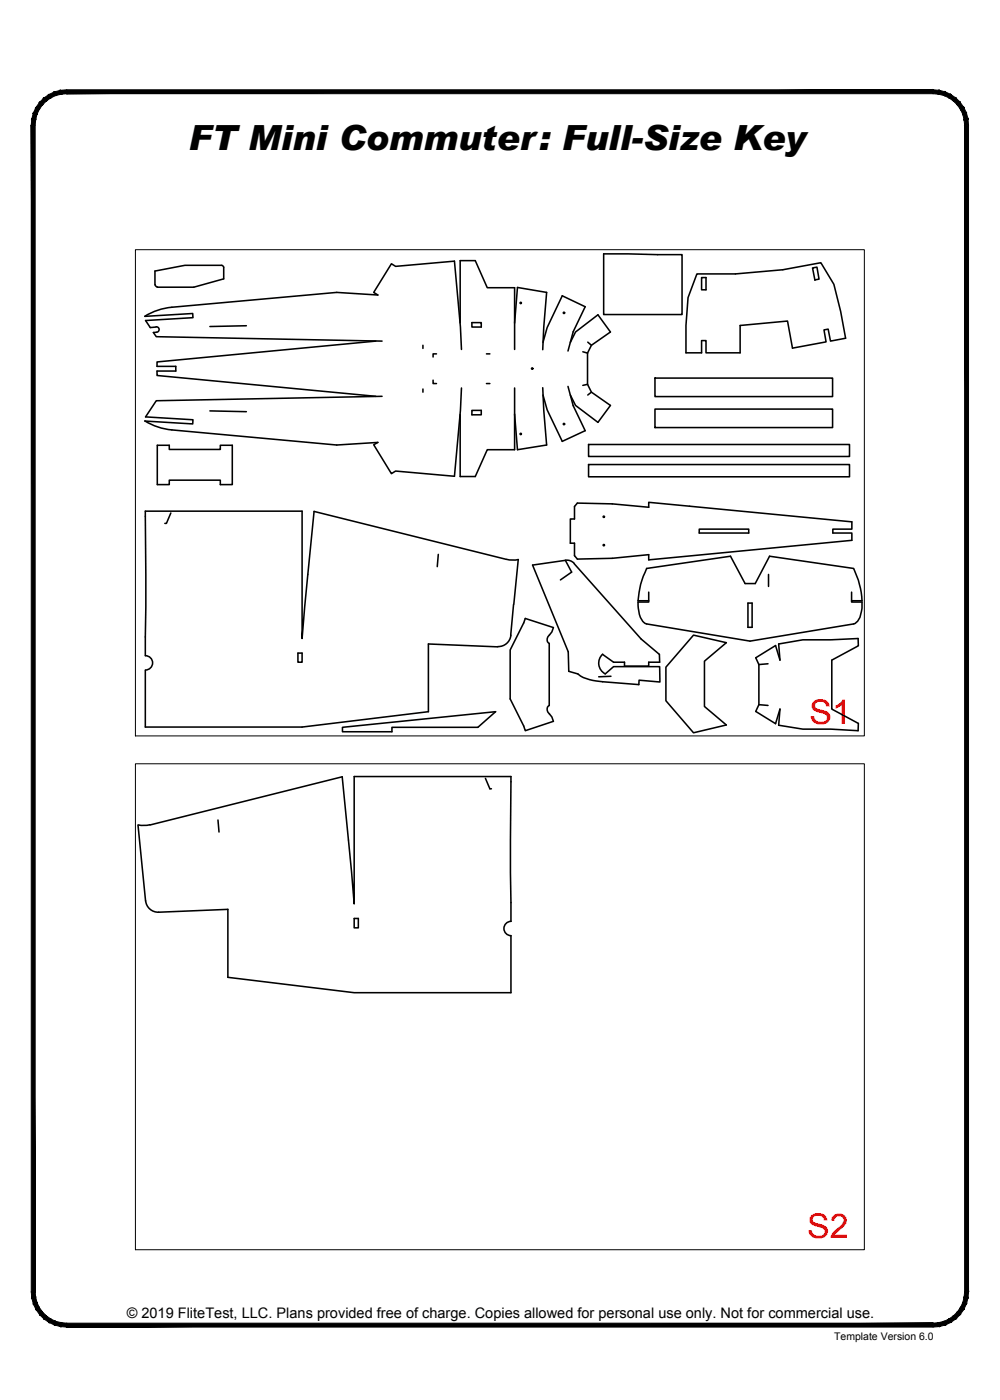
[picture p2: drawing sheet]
<svg xmlns="http://www.w3.org/2000/svg" width="190mm" height="267mm" viewBox="0 0 190 267" stroke-linecap="round" stroke-linejoin="round" font-family="sans-serif">
<!-- layer: 22 TILED -->
<g fill="#000" stroke="#000" stroke-width=".19">
<path d="M11.5 17.2l1.2-.1v.8zM11.5 17.2l.2 .7h1zM10.4 17.5l1.1-.3 .2 .7zM10.4 17.5l.2 .7 1.1-.3zM9.3 18l1.1-.5 .2 .7zM9.3 18l.4 .6 .9-.4zM8.3 18.7l1-.7 .4 .6zM8.3 18.7l.5 .5 .9-.6zM8.3 18.7l.5 .5-1.3 .3zM7.5 19.5l.6 .5 .7-.8zM7.5 19.5l.6 .5-1.3 .5zM6.8 20.5l.7 .3 .6-.8zM6.8 20.5l.7 .3-1.1 .7zM6.4 21.5l.6 .3 .5-1zM6.4 21.5l.6 .3-.9 .9zM6.1 22.7l.7 .1 .2-1zM6.1 22.7l.7 .1-.8 1.1zM6.8 22.8l-.8 1.1h.7z"/>
<path d="M12.7 17.9h165.1v-.8zM12.7 17.1h165.1l-165.1 .8z"/>
<path d="M6 23.9l.7 222.2v-222.2zM6 23.9l.7 222.2h-.7z"/>
<path d="M184.4 22.7l.1 1.2h-.7zM183.7 22.8l.1 1.1 .6-1.2zM184.1 21.5l.3 1.2-.7 .1zM183.4 21.8l.3 1 .4-1.3zM183.6 20.5l.5 1-.7 .3zM183 20.8l.4 1 .2-1.3zM182.9 19.5l.7 1-.6 .3zM182.4 20l.6 .8-.1-1.3zM182.1 18.7l.8 .8-.5 .5zM182.1 18.7l-.5 .5 .8 .8zM181.1 18l1 .7-.5 .5zM181.1 18l-.3 .6 .8 .6zM180.1 17.5l1 .5-.3 .6zM180.1 17.5l-.3 .7 1 .4zM178.9 17.2l1.2 .3-.3 .7zM178.9 17.2l-.1 .7 1 .3zM177.8 17.1l1.1 .1-.1 .7zM177.8 17.1v.8h1z"/>
<path d="M6 246.1h.7l-.6 1.2zM6.7 246.1l-.6 1.2 .7-.2zM6.1 247.3l.7-.2-.4 1.3zM6.8 247.1l-.4 1.3 .6-.3zM6.4 248.4l.6-.3-.2 1.3zM7 248.1l-.2 1.3 .7-.3zM6.8 249.4l.7-.3v1.3zM7.5 249.1v1.3l.6-.5zM7.5 250.4l.6-.5 .2 1.3zM8.1 249.9l.2 1.3 .5-.5zM8.8 250.7l.5 1.2-1-.7zM8.8 250.7l.5 1.2 .4-.6zM9.7 251.3l.7 1.1-1.1-.5zM9.7 251.3l.7 1.1 .2-.7zM10.6 251.7l.9 1-1.1-.3zM10.6 251.7l.9 1 .2-.7zM11.7 252l1 .8-1.2-.1zM11.7 252l1 .8v-.7z"/>
<path d="M12.7 252.1v.7l165.1-.7zM12.7 252.8l165.1-.7v.7z"/>
<path d="M177.8 252.1l1.1 .6-1.1 .1zM177.8 252.1l1.1 .6-.1-.7zM178.8 252l1.3 .4-1.2 .3zM178.8 252l1.3 .4-.3-.7zM179.8 251.7l1.3 .2-1 .5zM179.8 251.7l1.3 .2-.3-.6zM180.8 251.3l1.3-.1-1 .7zM180.8 251.3l1.3-.1-.5-.5zM181.6 250.7l1.3-.3-.8 .8zM181.6 250.7l1.3-.3-.5-.5zM182.4 249.9l1.2-.5-.7 1zM183 249.1l-.6 .8 1.2-.5zM183 249.1l1.1-.7-.5 1zM183.4 248.1l-.4 1 1.1-.7zM183.4 248.1l1-.8-.3 1.1zM183.7 247.1l-.3 1 1-.8zM184.5 246.1l-.1 1.2-.7-.2zM183.8 246.1l-.1 1 .8-1z"/>
<path d="M183.8 23.9v222.2h.7zM183.8 23.9h.7v222.2z"/>
</g>
<path d="M25.8 47.6h138.9v92.6h-138.9zM25.8 145.5h138.9v92.6h-138.9z" fill="none" stroke="#000" stroke-width=".19"/>
<!-- layer: 01 CUT -->
<g fill="none" stroke="#000" stroke-width=".3">
<path d="M29.6 54.2l.2 .4 .2 .1M32.7 58.5a11.8 11.8 0 0 0-5.1 1.7M32.7 58.5l31.4-2.8 7.9 .5-.8-.5 3.4-5.5 .8 .5 11.2-.9 1.1 12.5 .2 4.3M42.2 50.5h-7l-5.7 1.1v2.7M42.2 50.5l.2 .1 .2 .4M42.6 51v2.1l-5.7 1.6h-6.9M115 48.4l14.9 .1v11.4h-14.9zM133.7 52.9h.8v2.3h-.8zM154.8 51l.8-.1 .4 2.3-.8 .1zM27.6 60.3l9.1-.6 .1 .8-9.1 .6 .9 1.3 1.1-.1M29.7 62.3a.52 .52 0 0 1 .6 .4 .52 .52 0 0 1-.5 .6M29.8 63.3h-.6l.6 .8 43 .9"/>
<path d="M40 78.3l6.9 .1M46.9 62.1l-6.9 .1M71.6 65l-41.7 3.9v.9h3.6v.9h-3.6v.8l41.7 4M72.8 75.5l-43 .8-2.1 3.1 9.1 .6-.1 .8-9.1-.6M80.6 65.8v.6M80.6 74.1v.6M82.5 72.4v.7h.6M83.1 67.4h-.6v.6M87.7 61.5v-11.8h2.8l2.3 5.1h5.2v11.8M87.9 73.9l-.2 4.3-1.1 12.5-11.2-1-.8 .5-3.4-5.5 .8-.4-7.9 .5-31.4-2.9M89.9 61.5h1.8v.8h-1.8zM89.9 78.2h1.8v.8h-1.8z"/>
<path d="M92.7 67.4h.6M92.7 73.1h.6M98 61.6l.6-6.8 5.5 .9-.5 6.6-.2 4.3M98 73.9v11.8h-5.2l-2.3 5.1h-2.8v-11.8M103.4 73.9l.2 4.3 .5 6.6-5.5 .9-.6-6.8M103.4 65.2l.8-2.8 2.9-6.1 4.4 2.1-2.3 4.8-1 3.7M108.2 73.6l1 3.7 2.3 4.7-4.4 2.1-2.9-6-.8-2.8M108.6 65.2l1-2 4.3-3.2 2.4 3.2-3.6 2.6-.8 1.5M111 67l.9 .3M111.9 73.2l.8 1.5 3.6 2.5-2.4 3.3-4.3-3.3-1-1.9M111.9 67.3v5.9M111.9 73.2l-.9 .2"/>
<path d="M112 65.2l.7 .6M112.7 74.7l-.7 .6M124.8 77.9h33.8v3.6h-33.8zM124.8 72h33.8v3.5h-33.8zM133.7 64.9h.8v2.3h6.5v-5.2l9-.8 1 5.1 6.4-1.2-.4-2.3 .8-.1 .4 2.3 2.9-.6-1-5.1-1.2-5.1-2.5-4.2-7.3 1.4-9 .8h-7.3l-1.7 4.5-.4 5.3v5.2h3v-2.3M27.6 80.2a11.8 11.8 0 0 0 5.1 1.7M30 84.8h2.2v.8h9.8v-.8h2.3v7.5h-2.3v-.8h-9.8v.8h-2.2zM32.5 97.7l-.8 2h-.3M110 95.8l6.6 .2 7 .6v-.9l38.7 3.7v1.4h-3.6v.7h3.6v1.4l-38.7 3.8v-1l-7 .7-6.6 .1-.6-.6v-2.4h-.8v-4.6h.8v-2.4zM112.1 88.5h49.7v2.3h-49.7zM112.1 84.7h49.7v2.3h-49.7zM83.5 105.6l-.2 2.3"/>
<path d="M96.4 106.6l-36.6-9.2-2.3 24.2v-24.2h-29.8l.1 12.1-.1 15.4M96.5 106.6l.9 .1 1.3-.1-.8 8.5M97.8 115.1l-.5 5.9M100.1 117.8l5.3 1.8-.3 .8a1.96 1.96 0 0 0-.9 1.6l.1 .2 .3 .4v11.8a.98 .98 0 0 0 .1 1.6l.4 .6 .3 .8-5.3 1.8-.3-.9-2.6-5.2v-9.3l2.6-5.1zM107.7 106.8l-6.2 .8 6.8 16.6 .1 3.7a6.9 6.9 0 0 1 2.7 1.2l2.5 .6 8.1 .7v-.8l4 .3v-2.9h-8.8l-1.6 1.4M107.7 106.8l1.2 2.2-2.1 1.5M107.7 106.7a1.91 1.91 0 0 1 1.7 .6M109.4 107.4l12.7 14.3 3.5 3 .1 1.5h-2.1v.7h-4.6v-.7h-2.1l-2.1-1.5M123.6 112.8v1.9h-2.1a4.9 4.9 0 0 0 1.4 4.1l20 3.3 20-3.3a3.9 3.9 0 0 0 1.3-3.5v-.6h-2v-1.9M123.6 114.4h-2.1a15.8 15.8 0 0 1 1.7-6.1l16-2.3 2.7 5.2h2l2.7-5.2 16 2.3a16.9 16.9 0 0 1 1.6 6.1h-2M133.2 100.8h9.4v.7h-9.4zM142.5 114.9h.8v4.6h-.8z"/>
<path d="M146.4 109.4v2.3M27.7 124.9a1.36 1.36 0 0 1 1.4 1.4 1.36 1.36 0 0 1-1.4 1.3M56.8 124.4h.7v1.8h-.7zM65.2 138.6l29.2-3-3.4 3h-16.3v.8h-9.5zM94.8 123.2l-13.2-.5v12.9l-24.1 2.9h-29.8v-10.8M97.3 121a2.41 2.41 0 0 1-2.5 2.2M114.8 124.6a2.31 2.31 0 0 0 .5 3.8M116.4 128.8l-2.3 .1M132.1 121l6.3 1.4-4.2 3.6v8.6l4.2 3.5-6.3 1.5-5.2-6.1v-6.4zM144.6 126.6l-.6-1.3 3.7-2.3 .9 2.8-.3-3.1 4.7-.8h5.3l5.2-.3v1.4l-5 2.8v9.3l5 2.7v1.4l-5.2-.3h-5.3l-4.7-.7 .3-3.1-.9 2.8-3.7-2.4 .6-1.3M144.6 126.6v7.6M144.6 134.2l1.7 .2"/>
<path d="M146.3 126.4l-1.7 .2M26.3 157.2l1.4 14.4M28.6 157.1l-.9 .1-1.4-.1M28.6 157.2l36.6-9.2 2.3 24.2v-24.3h29.8l-.1 12.1 .1 15.5a1.36 1.36 0 0 0-1.3 1.4 1.36 1.36 0 0 0 1.4 1.3M41.5 156.2l.2 2.3M92.5 148.3l.8 2h.3M27.7 171.6a2.41 2.41 0 0 0 2.5 2.2M30.2 173.8l13.2-.6v13l24.1 2.9h29.8v-10.8M67.5 175h.8v1.8h-.8z"/>
<circle cx="99.2" cy="57.7" r=".12"/>
<circle cx="107.4" cy="59.6" r=".12"/>
<circle cx="101.4" cy="70.2" r=".12"/>
<circle cx="99.2" cy="82.7" r=".12"/>
<circle cx="107.4" cy="80.8" r=".12"/>
<circle cx="115" cy="98.4" r=".12"/>
<circle cx="115" cy="103.9" r=".12"/>
</g>
<text font-size="6.6" x="35.9" y="28.7">FT Mini Commuter: Full-Size Key</text>
<g font-size="6.5" fill="#f00">
<text x="154.2" y="137.9">S1</text>
<text x="153.8" y="235.8">S2</text>
</g>
<text font-size="2.8" x="24.2" y="251.1">© 2019 FliteTest, LLC. Plans provided free of charge. Copies allowed for personal use only. Not for commercial use.</text>
<text font-size="2" x="158.9" y="255.3">Template Version 6.0</text>
</svg>
